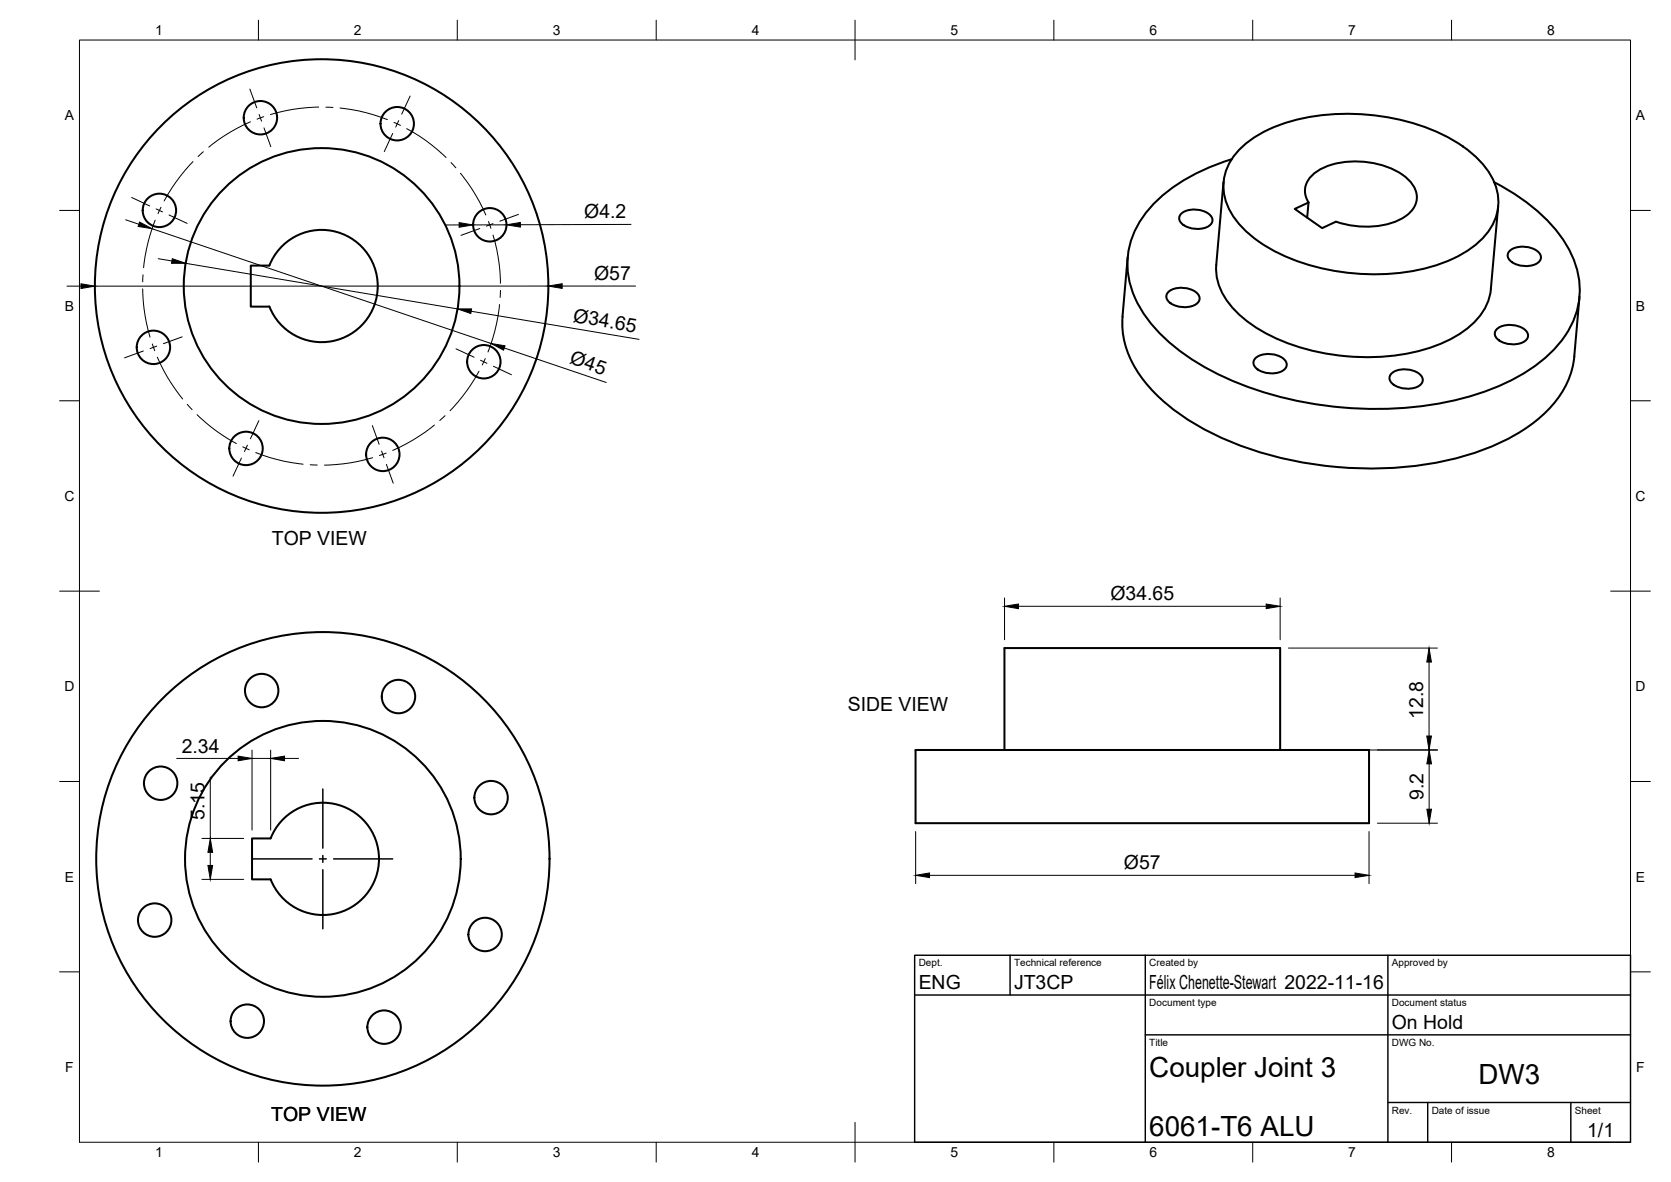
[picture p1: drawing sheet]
<svg xmlns="http://www.w3.org/2000/svg" width="420mm" height="297mm" viewBox="0 0 420 297" stroke-linecap="round" stroke-linejoin="round" font-family="sans-serif">
<!-- layer: Visible -->
<g fill="none" stroke="#000" stroke-width=".51">
<path d="M312.1 37.1a33.1 33.1 0 0 1 17.6-7.8 55.8 55.8 0 0 1 36.3 6.3 21.9 21.9 0 0 1 10.2 11.5 12.6 12.6 0 0 1-3.9 13.3 33.1 33.1 0 0 1-17.6 7.8 55.8 55.8 0 0 1-36.4-6.3 21.9 21.9 0 0 1-10.1-11.5 12.6 12.6 0 0 1 3.9-13.3zM297.2 53.5a6.1 6.1 0 0 1 7.2 .6 1.74 1.74 0 0 1-.9 3 5.9 5.9 0 0 1-6.8-1.6 1.58 1.58 0 0 1 .5-2zM307.6 45.7l-1.8 20.9a15 15 0 0 0 5.1 11.8 42.1 42.1 0 0 0 22.4 10.4 52.9 52.9 0 0 0 29.3-2.5 21.4 21.4 0 0 0 11-9.2l1-2.9 .3-1.6M309.7 40a44.8 44.8 0 0 0-20.5 12.2 20.6 20.6 0 0 0-1.9 26.2 46.4 46.4 0 0 0 19.6 15.9 92.9 92.9 0 0 0 64.6 4.7 43.8 43.8 0 0 0 20.9-13.1 20.4 20.4 0 0 0 1.4-24.5 44.8 44.8 0 0 0-18.1-15.6M328.7 54.7l.3-3.8-3.5 1.6 6.9 4.8 3.5-1.6M329 50.9a5.4 5.4 0 0 1 2.2-7.9 20.9 20.9 0 0 1 16.9-1.3 12.6 12.6 0 0 1 7.7 5.7 5.4 5.4 0 0 1-2.4 6.9 20.7 20.7 0 0 1-17.5 1.4M376.7 51.8l-1.8 20.8M67.7 66.7h-4.6v10.4h4.6M67.7 66.7a14.1 14.1 0 0 1 21.7-6.1 14.1 14.1 0 0 1 0 22.5 14.1 14.1 0 0 1-21.7-6.1M283.5 64.6l-1.2 15a23.4 23.4 0 0 0 6.3 17.2 58.4 58.4 0 0 0 25.7 16 94.2 94.2 0 0 0 54.1 1.7 46.8 46.8 0 0 0 21.9-12.6 21.6 21.6 0 0 0 5.6-12.4l1.3-14.9M294 73.2a6.1 6.1 0 0 1 7.1 .6 1.74 1.74 0 0 1-.8 2.9 5.9 5.9 0 0 1-6.9-1.5 1.58 1.58 0 0 1 .6-2zM379.8 62.8a6.1 6.1 0 0 1 7.1 .7 1.74 1.74 0 0 1-.8 2.9 5.9 5.9 0 0 1-6.9-1.5 1.58 1.58 0 0 1 .6-2.1z"/>
<path d="M315.9 89.8a6.1 6.1 0 0 1 7.1 .6 1.74 1.74 0 0 1-.8 3 5.9 5.9 0 0 1-6.9-1.6 1.58 1.58 0 0 1 .6-2zM350.1 93.7a6.1 6.1 0 0 1 7.1 .6 1.74 1.74 0 0 1-.8 2.9 5.9 5.9 0 0 1-6.9-1.5 1.58 1.58 0 0 1 .6-2zM376.6 82.5a6.1 6.1 0 0 1 7.1 .6 1.74 1.74 0 0 1-.9 3 5.9 5.9 0 0 1-6.8-1.6 1.58 1.58 0 0 1 .6-2zM230.2 188.5h114v18.4h-114zM252.6 188.5v-25.6h69.3v25.6M63.4 210.7h4.7a14.1 14.1 0 0 1 21.6-6.1 14.1 14.1 0 0 1 0 22.5 14.1 14.1 0 0 1-21.6-6.1h-4.7z"/>
<circle cx="65.5" cy="29.6" r="4.2"/>
<circle cx="99.9" cy="31.1" r="4.2"/>
<circle cx="40.1" cy="52.9" r="4.2"/>
<circle cx="123.2" cy="56.5" r="4.2"/>
<circle cx="80.9" cy="71.9" r="34.7"/>
<circle cx="80.9" cy="71.9" r="57"/>
<circle cx="38.6" cy="87.3" r="4.2"/>
<circle cx="121.7" cy="90.9" r="4.2"/>
<circle cx="61.9" cy="112.7" r="4.2"/>
<circle cx="96.3" cy="114.2" r="4.2"/>
<circle cx="65.8" cy="173.5" r="4.2"/>
<circle cx="100.2" cy="175" r="4.2"/>
<circle cx="40.4" cy="196.8" r="4.2"/>
<circle cx="81.2" cy="215.8" r="57"/>
<circle cx="81.2" cy="215.8" r="34.7"/>
<circle cx="123.5" cy="200.4" r="4.2"/>
<circle cx="38.9" cy="231.2" r="4.2"/>
<circle cx="122" cy="234.8" r="4.2"/>
<circle cx="62.2" cy="256.6" r="4.2"/>
<circle cx="96.6" cy="258.1" r="4.2"/>
</g>
<!-- layer: BORDER -->
<g fill="none" stroke="#000" stroke-width=".25">
<path d="M20 10.1h390v276.9h-390zM65 5.1v5M115 5.1v5M165 5.1v5M215 5.1v10M265 5.1v5M315 5.1v5M365 5.1v5M15 52.9h5M410 52.9h5M15 100.7h5M410 100.7h5"/>
<path d="M15 148.6h10M405 148.6h10M15 196.4h5M410 196.4h5M15 244.2h5M410 244.2h5M65 287v5M115 287v5M165 287v5M215 282.1v9.9M265 287v5M315 287v5"/>
<path d="M365 287v5"/>
</g>
<!-- layer: TITLEBLOCK -->
<path d="M230 240.1h180v46.9h-180zM230 250h180M254 240.1v9.9M288 240.1v46.9M349 240.1v46.9M288 260.1h122M349 277.1h61M359 277.1v9.9M395 277.1v9.9" fill="none" stroke="#000" stroke-width=".36"/>
<!-- layer: FD_Dimensions -->
<g fill="none" stroke="#000" stroke-width=".25">
<path d="M31.6 55.2l3.3 1.2M38.2 57.5l85.3 28.8M115.4 56.5h-3.4M127.3 56.5h-8.4M158.7 56.4l-27.9 .1M16.8 71.9h3.6M39.8 65l3.4 .6M46.7 66.2l68.3 11.4M118.5 78.2l42.2 7.1M137.9 71.9h-114M141.4 71.9h18.4M126.8 87.4l25.6 8.7"/>
<path d="M252.6 150.3v10.5M256.1 152.4h62.3M321.9 150.3v10.5M324 162.9h37.4M359.3 166.4v18.6M44.4 190.6h15.5M52.9 195.3v15.4M63.4 188.5v20.1M63.4 190.6h4.7M68.1 188.5v20.1M71.5 190.6h3.6M324 188.5h37.4"/>
<path d="M359.3 192v11.4M50.8 210.7h10.5M52.9 214.2v3.3M230.2 209v13.1M233.7 220h107M344.2 209v13.1M346.3 206.9h15.1M50.8 221h10.5"/>
</g>
<g fill="#000" stroke="#000" stroke-width=".25">
<path d="M35.1 55.8l3.1 1.7-3.5-.6zM115.4 56l3.5 .5-3.5 .6zM127.3 56.5l3.5-.6 .1 1.2zM20.4 71.3l3.5 .6-3.5 .6zM43.3 65l3.4 1.2h-3.6zM115 77.6h3.6l-.2 1.2zM137.9 71.9l3.5-.6v1.2zM123.5 86.3l3.5 .6-.4 1.1zM252.6 152.4l3.5-.6v1.2zM318.4 151.8l3.5 .6-3.5 .6zM359.3 162.9l.6 3.5h-1.1zM59.9 190l3.5 .6-3.5 .6z"/>
<path d="M68.1 190.6l3.4-.6v1.2zM358.8 185h1.1l-.6 3.5zM359.3 188.5l.6 3.5h-1.1zM52.3 217.5h1.2l-.6 3.5zM52.9 210.7l.6 3.5h-1.2zM230.2 220l3.5-.6v1.1zM340.7 219.4l3.5 .6-3.5 .5zM358.8 203.4h1.1l-.6 3.5z"/>
</g>
<!-- layer: Smart Centers -->
<g fill="none" stroke="#000" stroke-width=".25">
<path d="M51.1 38.1l-1.3 1.2M62.8 22.4l1.8 4.7M63 30.6l-5 2.6-3.2 2-2.3 1.8M65.2 28.8l.6 1.6M66.3 29.3l-1.7 .6M66.4 32.1l1.7 4.8M80.1 26.9l-6.6 .6-5.5 1.3M81.9 26.9l1.8 .1M85.5 27.1l6.6 1.2 5.3 1.8M98.7 33.5l-2.1 4.6M99.1 30.8l1.6 .7M100.2 30.3l-.7 1.6"/>
<path d="M102.3 32.3l4.7 3 5.2 4.3M103.1 24.1l-2.1 4.6M33.1 49.6l4.5 2.2M39 55.3l-1.7 5.4-.8 3.7-.4 2.9M39.3 52.5l1.6 .8M40.5 52.1l-.8 1.6M42.5 54l4.6 2.1M48.5 40.6l-1.9 2.2-2.3 2.9-3 4.8M113.4 40.9l1.2 1.3M115.8 43.5l3.8 5.5 2.6 5M120.6 57.4l-4.7 1.7M122.8 55.7l.6 1.7"/>
<path d="M124 59.1l1.2 5.4 .5 3.7 .1 3M124 56.2l-1.7 .6M130.4 53.9l-4.7 1.7M35.9 72.6l.1 3 .5 3.7 1.2 5.4M36 69.1l-.1 1.7M125.6 76.5l-.4 2.9-.8 3.7-1.7 5.4M125.8 73v1.7M36 88.2l-4.7 1.7M38.3 86.4l.6 1.7M39.4 87l-1.7 .6M39.6 89.8l2.5 5 3.8 5.5M45.8 84.7l-4.7 1.7"/>
<path d="M114.7 87.7l4.5 2.1M120.4 93.3l-2.9 4.8-2.4 2.9-1.9 2.2M120.8 90.5l1.6 .8M122 90.1l-.7 1.6M124.1 92l4.5 2.2M47.1 101.6l1.2 1.3M49.6 104.2l5.1 4.3 4.7 3M60.7 115.1l-2.1 4.6M61 112.3l1.7 .7M62.2 111.9l-.7 1.6M64.3 113.7l5.3 1.8 6.6 1.2M65.1 105.7l-2.1 4.6"/>
<path d="M78 116.8l1.8 .1M93.6 106.9l1.7 4.8M93.7 115l-5.5 1.3-6.6 .6M95.9 113.4l.6 1.6M97.1 113.9l-1.7 .6M97.2 116.7l1.7 4.7M109.2 106.8l-2.3 1.8-3.2 2-5 2.6M111.9 104.5l-1.3 1.2M81.2 198.3v14.9M63.6 215.8h14.9M80.3 215.8h1.8M81.2 215v1.7"/>
<path d="M81.2 218.5v14.9M83.9 215.8h14.9"/>
</g>
<g font-size="7">
<text x="289" y="270.6">Coupler Joint 3</text>
<text x="371.7" y="272.3">DW3</text>
<text x="289" y="285.5">6061-T6 ALU</text>
</g>
<g font-size="4.9">
<text x="146.9" y="54.9">Ø4.2</text>
<text x="149.4" y="70.3">Ø57</text>
<text x="143.9" y="80.9" transform="rotate(9 143.9 80.9)">Ø34.65</text>
<text x="143" y="91.3" transform="rotate(19 143 91.3)">Ø45</text>
<text x="68.4" y="137">TOP VIEW</text>
<text x="279.2" y="150.8">Ø34.65</text>
<text x="213.2" y="178.7">SIDE VIEW</text>
<text x="357.9" y="180.6" transform="rotate(-90 357.9 180.6)">12.8</text>
<text x="45.7" y="189.1">2.34</text>
<text x="357.9" y="201" transform="rotate(-90 357.9 201)">9.2</text>
<text x="51.4" y="206" transform="rotate(-90 51.4 206)">5.15</text>
<text x="282.6" y="218.4">Ø57</text>
<text x="231" y="248.5">ENG</text>
<text x="255" y="248.5">JT3CP</text>
<text x="289" y="248.5">Félix Chenette-Stewart 2022-11-16</text>
<text x="350" y="258.6">On Hold</text>
<text x="68.2" y="281.6">TOP VIEW</text>
<text x="399.1" y="285.7">1/1</text>
</g>
<g font-size="3.5">
<text x="39" y="8.8">1</text>
<text x="89" y="8.8">2</text>
<text x="139" y="8.8">3</text>
<text x="189" y="8.8">4</text>
<text x="239" y="8.8">5</text>
<text x="289" y="8.8">6</text>
<text x="339" y="8.8">7</text>
<text x="389" y="8.8">8</text>
<text x="16.3" y="30.2">A</text>
<text x="411.3" y="30.2">A</text>
<text x="16.3" y="78">B</text>
<text x="411.3" y="78">B</text>
<text x="16.2" y="125.9">C</text>
<text x="411.2" y="125.9">C</text>
<text x="16.2" y="173.7">D</text>
<text x="411.2" y="173.7">D</text>
<text x="16.3" y="221.6">E</text>
<text x="411.3" y="221.6">E</text>
<text x="16.4" y="269.4">F</text>
<text x="411.4" y="269.4">F</text>
<text x="39" y="290.8">1</text>
<text x="89" y="290.8">2</text>
<text x="139" y="290.8">3</text>
<text x="189" y="290.8">4</text>
<text x="239" y="290.8">5</text>
<text x="289" y="290.8">6</text>
<text x="339" y="290.8">7</text>
<text x="389" y="290.8">8</text>
</g>
<g font-size="2.5">
<text x="231" y="242.9">Dept.</text>
<text x="255" y="242.9">Technical reference</text>
<text x="289" y="242.9">Created by</text>
<text x="350" y="242.9">Approved by</text>
<text x="289" y="252.8">Document type</text>
<text x="350" y="252.8">Document status</text>
<text x="289" y="262.9">Title</text>
<text x="350" y="262.9">DWG No.</text>
<text x="350" y="279.9">Rev.</text>
<text x="360" y="279.9">Date of issue</text>
<text x="396" y="279.9">Sheet</text>
</g>
</svg>
